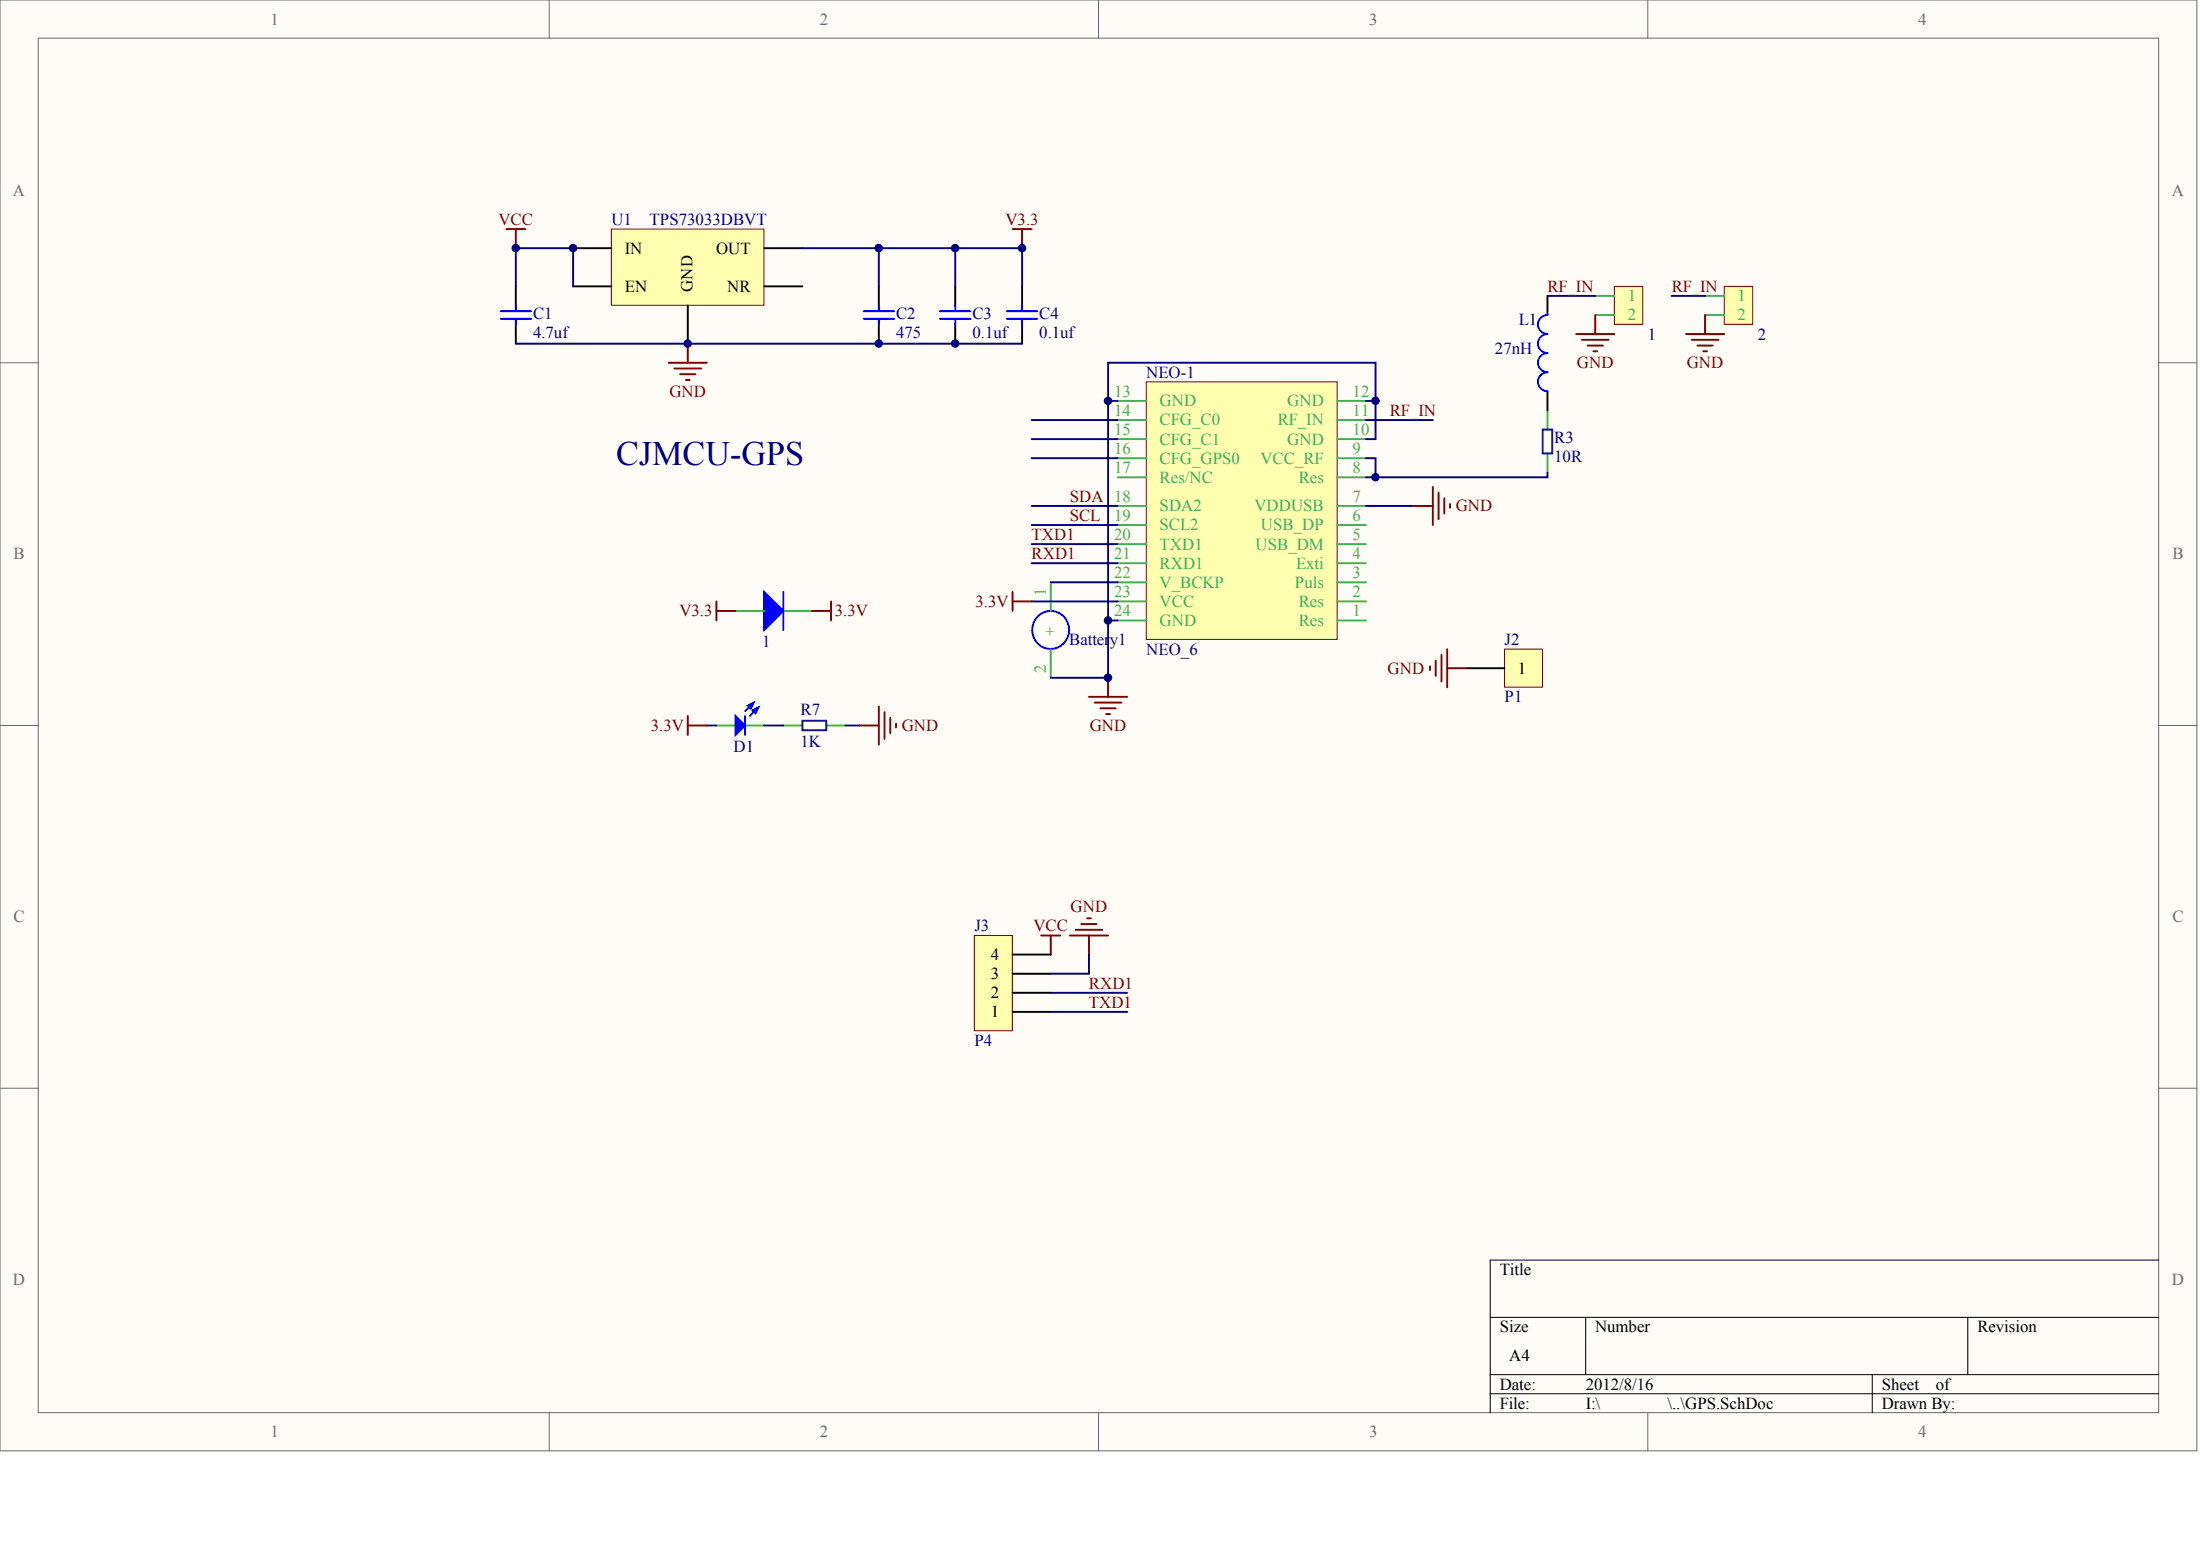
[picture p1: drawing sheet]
<svg xmlns="http://www.w3.org/2000/svg" width="840mm" height="594mm" viewBox="0 0 840 594" stroke-linecap="round" stroke-linejoin="round" font-family="sans-serif">
<g fill="#fffcf8" stroke="#696969" stroke-width=".38">
<path d="M0 0h838.4v553.6h-838.4z"/>
<path d="M14.6 14.6h809.2v524.4h-809.2z"/>
</g>
<path d="M209.6 0v14.6M419.2 0v14.6M628.9 0v14.6M0 138.4h14.6M823.9 138.4h14.6M0 276.8h14.6M823.9 276.8h14.6M0 415.2h14.6M823.9 415.2h14.6M209.6 539.1v14.5M419.2 539.1v14.5M628.9 539.1v14.5" fill="none" stroke="#696969" stroke-width=".38"/>
<path d="M823.9 480.8h-255.2v58.3M568.7 502.6h255.2M605.2 502.6v21.9M751 502.6v21.9M568.7 524.5h255.2M568.7 531.8h255.2M714.5 524.5v14.6" fill="none" stroke="#000" stroke-width=".38"/>
<path d="M437.5 145.7h72.8v98.3h-72.8z" fill="#ffffb0" stroke="#800000" stroke-width=".38"/>
<g fill="none" stroke="#3bb253" stroke-width=".73">
<path d="M426.5 153h11M510.4 153h10.9M426.5 174.8h11M426.5 167.5h11M426.5 160.3h11M510.4 174.8h10.9M510.4 167.5h10.9M510.4 160.3h10.9M426.5 193h11M426.5 182.1h11M510.4 193h10.9M510.4 182.1h10.9"/>
<path d="M426.5 214.9h11M426.5 207.6h11M426.5 200.3h11M510.4 214.9h10.9M510.4 207.6h10.9M510.4 200.3h10.9M426.5 236.8h11M426.5 229.5h11M426.5 222.2h11M510.4 236.8h10.9M510.4 229.5h10.9M510.4 222.2h10.9"/>
</g>
<path d="M386.4 87.4h7.3M390.1 87.4v7.3" fill="none" stroke="#800000" stroke-width=".73"/>
<path d="M233.3 87.4h58.3v29.1h-58.3z" fill="#ffffb0" stroke="#800000" stroke-width=".38"/>
<g fill="none" stroke="#000" stroke-width=".73">
<path d="M218.7 94.7h14.6M291.6 94.7h14.6M196.9 109.3v7.3M218.7 109.3h14.6M262.5 116.6v14.5M291.6 109.3h14.6M335.4 109.3v7.3M364.6 109.3v7.3M390.1 109.3v7.3M196.9 123.8v7.3M335.4 123.8v7.3M364.6 123.8v7.3"/>
<path d="M390.1 123.8v7.3"/>
</g>
<path d="M306.2 94.7h58.4v14.6M335.4 94.7v14.6M364.6 94.7h25.5v14.6M196.9 109.3v-14.6h21.8v14.6M196.9 131.1h193.2M422.9 153v83.8h3.6M426.5 153h-3.6v-14.6h102.1v14.6M521.3 153h3.7v14.5h-3.7M401 222.2h25.5M422.9 236.8v21.8h-21.9" fill="none" stroke="#000080" stroke-width=".73"/>
<g fill="none" stroke="#00f" stroke-width=".73">
<path d="M191 118.7h11.7M196.9 116.6v2.1M329.6 118.7h11.6M335.4 116.6v2.1M358.7 118.7h11.7M364.6 116.6v2.1M384.2 118.7h11.7M390.1 116.6v2.1M191 121.7h11.7M196.9 121.7v2.1M329.6 121.7h11.6M335.4 121.7v2.1"/>
<path d="M358.7 121.7h11.7M364.6 121.7v2.1M384.2 121.7h11.7M390.1 121.7v2.1M395 236.6a7.2 7.2 0 0 1 12.1 .1 7.2 7.2 0 0 1-5.5 10.9 7.2 7.2 0 0 1-6.8-10.6"/>
</g>
<path d="M193.2 87.4h7.3M196.9 87.4v7.3M422.9 258.6v7.3M415.6 265.9h14.6M417.8 268.1h10.2M420 270.3h5.8M422.2 272.4h1.4" fill="none" stroke="#800000" stroke-width=".73"/>
<path d="M401 222.2v10.9M401 247.7v10.9" fill="none" stroke="#3bb253" stroke-width=".73"/>
<path d="M616.1 109.3h10.9v14.5h-10.9z" fill="#ffffb0" stroke="#800000" stroke-width=".38"/>
<path d="M608.8 112.9h7.3M608.8 120.2h7.3M590.6 156.6v7.3M590.6 173v7.3M280.7 233.1h10.9M298.9 233.1h11M273.4 276.8h7.3M284.4 276.8h7.2M298.9 276.8h7.3M315.3 276.8h7.3" fill="none" stroke="#3bb253" stroke-width=".73"/>
<g fill="none" stroke="#800000" stroke-width=".73">
<path d="M601.5 127.5h14.6M603.7 129.7h10.2M605.9 131.8h5.8M608.1 134h1.4M608.8 120.2v7.3M539.5 193h7.3M546.8 185.8v14.5M549 187.9v10.2M551.2 190.1v5.9M553.4 192.3v1.5M273.4 233.1h7.3M273.4 229.5v7.3"/>
<path d="M309.9 233.1h7.3M317.2 229.5v7.3M386.4 225.8v7.3M386.4 229.5h7.3M262.5 276.8h7.3M262.5 273.2v7.3M328.1 276.8h7.3M335.4 269.5v14.6M337.6 271.7v10.2M339.8 273.9v5.8M342 276.1v1.4M397.4 357h7.3"/>
<path d="M401 357v7.2"/>
</g>
<g fill="none" stroke="#000080" stroke-width=".73">
<path d="M590.6 112.9h18.2M393.7 160.3h32.8M393.7 167.5h32.8M393.7 174.8h32.8M521.3 174.8h3.7v7.3h-3.7M521.3 160.3h25.5M393.7 193h32.8M521.3 193h18.2M590.6 180.3v1.8h-65.6M393.7 207.6h32.8M393.7 214.9h32.8M393.7 200.3h32.8"/>
<path d="M393.7 229.5h32.8M269.8 276.8h3.6M291.6 276.8h7.3M322.6 276.8h5.5"/>
</g>
<path d="M588.8 163.9h3.6v9.1h-3.6zM306.2 275h9.1v3.6h-9.1z" fill="none" stroke="#0000bf" stroke-width=".73"/>
<path d="M590.6 112.9v7.3M590.6 149.3v7.3" fill="none" stroke="#000" stroke-width=".73"/>
<path d="M590.6 127.5a3.6 3.6 0 0 0-3.7 3.6 3.6 3.6 0 0 0 3.7 3.7 3.6 3.6 0 0 0-3.7 3.6 3.6 3.6 0 0 0 3.7 3.6M590.6 120.2a3.6 3.6 0 0 0-3.7 3.6 3.6 3.6 0 0 0 3.7 3.6M590.6 142a3.6 3.6 0 0 0-3.7 3.7 3.6 3.6 0 0 0 3.7 3.6M298.9 225.8v14.6M284.4 273.2v7.3M286.2 269.5l-1.8 1.9M288 271.4l-1.8 1.8" fill="none" stroke="#00f" stroke-width=".73"/>
<g fill="#00f" stroke="#00f" stroke-width=".73">
<path d="M291.6 225.8l7.3 7.3-7.3 7.3z"/>
<path d="M280.7 273.2l3.7 3.6-3.7 3.7z"/>
</g>
<g fill="#00f" stroke="#00f" stroke-width=".38">
<path d="M285.1 269.2l2.9-1.5-1.5 2.9z"/>
<path d="M286.9 271l2.9-1.5-1.4 2.9z"/>
</g>
<path d="M371.8 357h14.6v36.3h-14.6z" fill="#ffffb0" stroke="#800000" stroke-width=".38"/>
<path d="M386.4 378.8h14.6M386.4 371.5h14.6M386.4 364.2h14.6M386.4 386.1h14.6" fill="none" stroke="#000" stroke-width=".73"/>
<path d="M255.2 138.4h14.6M262.5 131.1v7.3M257.4 140.6h10.2M259.6 142.8h5.8M261.8 145h1.4M408.3 357h14.6M410.5 354.8h10.2M412.7 352.6h5.8M414.9 350.4h1.4M415.6 357v7.2" fill="none" stroke="#800000" stroke-width=".73"/>
<path d="M401 378.8h29.2M415.6 364.2v7.3h-14.6M401 386.1h29.2" fill="none" stroke="#000080" stroke-width=".73"/>
<path d="M574.2 247.7h14.5v14.5h-14.5z" fill="#ffffb0" stroke="#800000" stroke-width=".38"/>
<path d="M559.6 255h14.6" fill="none" stroke="#000" stroke-width=".73"/>
<path d="M545.7 254.2v1.5M547.9 252v5.9M550.1 249.9v10.2M552.3 247.7v14.5M552.3 255h7.3" fill="none" stroke="#800000" stroke-width=".73"/>
<path d="M658 109.3h10.9v14.5h-10.9z" fill="#ffffb0" stroke="#800000" stroke-width=".38"/>
<path d="M650.7 112.9h7.3M650.7 120.2h7.3" fill="none" stroke="#3bb253" stroke-width=".73"/>
<path d="M638 112.9h12.7" fill="none" stroke="#000080" stroke-width=".73"/>
<path d="M643.4 127.5h14.6M645.6 129.7h10.2M647.8 131.8h5.9M650 134h1.5M650.7 120.2v7.3" fill="none" stroke="#800000" stroke-width=".73"/>
<g fill="#000080" stroke="#000080" stroke-width=".38">
<circle cx="196.8" cy="94.7" r="1.42"/>
<circle cx="218.7" cy="94.7" r="1.42"/>
<circle cx="262.4" cy="131.1" r="1.42"/>
<circle cx="335.4" cy="131.1" r="1.42"/>
<circle cx="335.4" cy="94.7" r="1.42"/>
<circle cx="364.5" cy="131.1" r="1.42"/>
<circle cx="364.5" cy="94.7" r="1.42"/>
<circle cx="390" cy="94.7" r="1.42"/>
<circle cx="422.9" cy="258.6" r="1.42"/>
<circle cx="422.9" cy="236.7" r="1.42"/>
<circle cx="422.9" cy="152.9" r="1.42"/>
<circle cx="524.9" cy="182.1" r="1.42"/>
<circle cx="524.9" cy="152.9" r="1.42"/>
</g>
<text font-size="13" fill="#000080" x="235.1" y="177.3">CJMCU-GPS</text>
<g font-size="6.4" fill="#696969">
<text x="103.2" y="9.3">1</text>
<text x="312.9" y="9.3">2</text>
<text x="522.5" y="9.3">3</text>
<text x="732.1" y="9.3">4</text>
<text x="5" y="74.9">A</text>
<text x="828.9" y="74.9">A</text>
<text x="5.2" y="213.3">B</text>
<text x="829.1" y="213.3">B</text>
<text x="5.2" y="351.7">C</text>
<text x="829.1" y="351.7">C</text>
<text x="5" y="490.1">D</text>
<text x="828.9" y="490.1">D</text>
<text x="103.2" y="548.4">1</text>
<text x="312.9" y="548.4">2</text>
<text x="522.5" y="548.4">3</text>
<text x="732.1" y="548.4">4</text>
</g>
<g font-size="6.4" fill="#800000">
<text x="190.2" y="85.8">VCC</text>
<text x="383.7" y="85.8">V3.3</text>
<text x="590.6" y="111.3">RF_IN</text>
<text x="638" y="111.3">RF_IN</text>
<text x="601.8" y="140.5">GND</text>
<text x="643.7" y="140.5">GND</text>
<text x="255.5" y="151.4">GND</text>
<text x="530.4" y="158.7">RF_IN</text>
<text x="408.3" y="191.5">SDA</text>
<text x="555.6" y="195.1">GND</text>
<text x="408.3" y="198.8">SCL</text>
<text x="393.7" y="206">TXD1</text>
<text x="393.7" y="213.3">RXD1</text>
<text x="372.3" y="231.5">3.3V</text>
<text x="259.3" y="235.2">V3.3</text>
<text x="318.6" y="235.2">3.3V</text>
<text x="529.6" y="257">GND</text>
<text x="248.3" y="278.9">3.3V</text>
<text x="344.1" y="278.9">GND</text>
<text x="415.9" y="278.9">GND</text>
<text x="408.6" y="348.1">GND</text>
<text x="394.4" y="355.4">VCC</text>
<text x="415.6" y="377.2">RXD1</text>
<text x="415.6" y="384.5">TXD1</text>
</g>
<g font-size="6.4" fill="#000080">
<text x="233.3" y="85.8">U1</text>
<text x="247.9" y="85.8">TPS73033DBVT</text>
<text x="203.4" y="121.5">C1</text>
<text x="342" y="121.5">C2</text>
<text x="371.1" y="121.5">C3</text>
<text x="396.6" y="121.5">C4</text>
<text x="579.6" y="124.1">L1</text>
<text x="203.4" y="128.8">4.7uf</text>
<text x="342" y="128.8">475</text>
<text x="371.1" y="128.8">0.1uf</text>
<text x="396.6" y="128.8">0.1uf</text>
<text x="628.9" y="129.5">1</text>
<text x="670.8" y="129.5">2</text>
<text x="570.5" y="135">27nH</text>
<text x="437.5" y="144.1">NEO-1</text>
<text x="593.1" y="168.9">R3</text>
<text x="593.1" y="176.2">10R</text>
<text x="290.9" y="246.8">1</text>
<text x="408.1" y="246.1">Battery1</text>
<text x="437.5" y="249.7">NEO_6</text>
<text x="574.2" y="246.1">J2</text>
<text x="574.2" y="268">P1</text>
<text x="305.5" y="272.7">R7</text>
<text x="280" y="286.9">D1</text>
<text x="305.5" y="285.1">1K</text>
<text x="371.8" y="355.4">J3</text>
<text x="371.8" y="399.1">P4</text>
</g>
<g font-size="6.4">
<text x="238.4" y="96.8">IN</text>
<text x="273.3" y="96.8">OUT</text>
<text x="238.4" y="111.3">EN</text>
<text x="277.6" y="111.3">NR</text>
<text x="579.3" y="257">1</text>
<text x="378.1" y="366.3">4</text>
<text x="378.1" y="373.6">3</text>
<text x="378.1" y="380.9">2</text>
<text x="378.1" y="388.2">1</text>
<text x="572.4" y="486.5">Title</text>
<text x="572.4" y="508.4">Size</text>
<text x="608.8" y="508.4">Number</text>
<text x="754.6" y="508.4">Revision</text>
<text x="576" y="519.3">A4</text>
<text x="572.4" y="530.2">Date:</text>
<text x="605.2" y="530.2">2012/8/16</text>
<text x="718.2" y="530.2">Sheet</text>
<text x="738.8" y="530.2">of</text>
<text x="572.4" y="537.5">File:</text>
<text x="605.2" y="537.5">I:\</text>
<text x="636.3" y="537.5">\..\GPS.SchDoc</text>
<text x="718.2" y="537.5">Drawn By:</text>
</g>
<g font-size="6.4" fill="#3bb253">
<text x="621.2" y="115">1</text>
<text x="663.1" y="115">1</text>
<text x="621.2" y="122.3">2</text>
<text x="663.1" y="122.3">2</text>
<text x="425.2" y="151.4">13</text>
<text x="442.6" y="155">GND</text>
<text x="491.3" y="155">GND</text>
<text x="516.2" y="151.4">12</text>
<text x="425.2" y="158.7">14</text>
<text x="516.2" y="158.7">11</text>
<text x="425.2" y="166">15</text>
<text x="442.6" y="162.3">CFG_C0</text>
<text x="487.6" y="162.3">RF_IN</text>
<text x="516.2" y="166">10</text>
<text x="425.2" y="173.3">16</text>
<text x="442.6" y="169.6">CFG_C1</text>
<text x="491.3" y="169.6">GND</text>
<text x="516.2" y="173.3">9</text>
<text x="442.6" y="176.9">CFG_GPS0</text>
<text x="481.1" y="176.9">VCC_RF</text>
<text x="425.2" y="180.5">17</text>
<text x="442.6" y="184.2">Res/NC</text>
<text x="495.7" y="184.2">Res</text>
<text x="516.2" y="180.5">8</text>
<text x="425.2" y="191.5">18</text>
<text x="516.2" y="191.5">7</text>
<text x="442.6" y="195.1">SDA2</text>
<text x="478.7" y="195.1">VDDUSB</text>
<text x="425.2" y="198.8">19</text>
<text x="442.6" y="202.4">SCL2</text>
<text x="481.2" y="202.4">USB_DP</text>
<text x="516.2" y="198.8">6</text>
<text x="425.2" y="206">20</text>
<text x="442.6" y="209.7">TXD1</text>
<text x="479.2" y="209.7">USB_DM</text>
<text x="516.2" y="206">5</text>
<text x="425.2" y="213.3">21</text>
<text x="516.2" y="213.3">4</text>
<text x="425.2" y="220.6">22</text>
<text x="442.6" y="217">RXD1</text>
<text x="494.6" y="217">Exti</text>
<text x="516.2" y="220.6">3</text>
<text x="425.2" y="227.9">23</text>
<text x="442.6" y="224.3">V_BCKP</text>
<text x="494.2" y="224.3">Puls</text>
<text x="516.2" y="227.9">2</text>
<text x="442.6" y="231.5">VCC</text>
<text x="495.7" y="231.5">Res</text>
<text x="425.2" y="235.2">24</text>
<text x="442.6" y="238.8">GND</text>
<text x="495.7" y="238.8">Res</text>
<text x="516.2" y="235.2">1</text>
</g>
<text font-size="6.3" x="264.3" y="111.5" transform="rotate(-90 264.3 111.5)">GND</text>
<g font-size="6.3" fill="#3bb253">
<text x="399.2" y="227.3" transform="rotate(-90 399.2 227.3)">1</text>
<text x="402.8" y="242.6" transform="rotate(-90 402.8 242.6)">+</text>
<text x="399.2" y="256.8" transform="rotate(-90 399.2 256.8)">2</text>
</g>
</svg>
